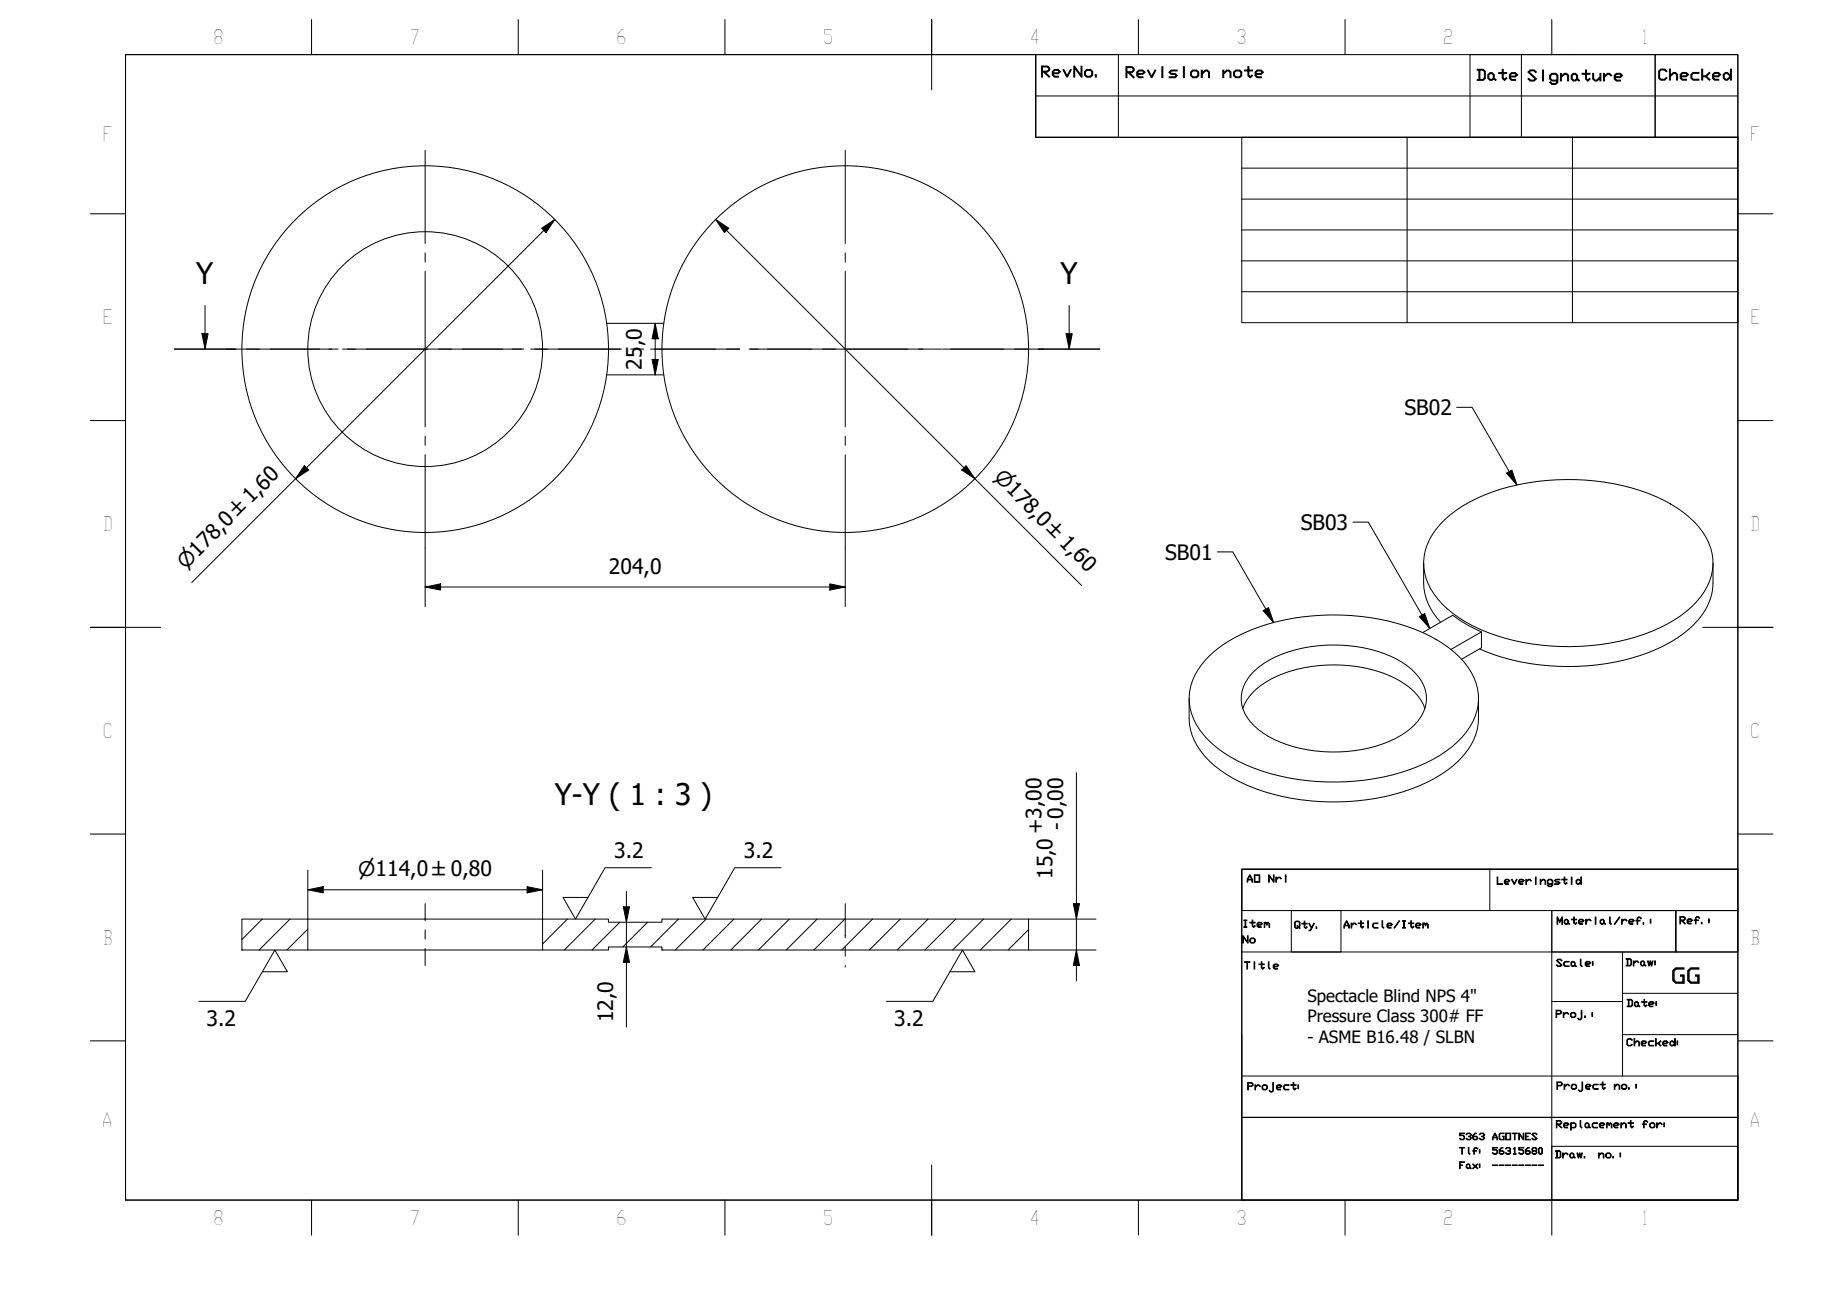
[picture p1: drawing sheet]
<svg xmlns="http://www.w3.org/2000/svg" width="297mm" height="210mm" viewBox="0 0 297 210" stroke-linecap="round" stroke-linejoin="round" font-family="sans-serif">
<!-- layer: Hatch (ISO) -->
<g fill="none" stroke="#000" stroke-width=".16">
<path d="M42.5 148.7l-3.3 3.4M47 148.7l-5 5M49.8 150.4l-3.4 3.3M91.9 148.7l-4.1 4.1M96.4 148.7l-5.1 5M100.3 149.2l-4.5 4.5M104.8 149.2l-4 4.1M109.8 148.7l-4.5 4.6M114.3 148.7l-5 5M118.8 148.7l-5 5M123.3 148.7l-5 5M127.8 148.7l-5 5"/>
<path d="M132.3 148.7l-5 5M136.8 148.7l-5 5M141.2 148.7l-5 5M145.7 148.7l-5 5M150.2 148.7l-5 5M154.7 148.7l-5 5M159.2 148.7l-5 5M163.7 148.7l-5 5M166.5 150.4l-3.3 3.3"/>
</g>
<!-- layer: Visible (ISO) -->
<g fill="none" stroke="#000" stroke-width=".16">
<path d="M98.2 52.3h9.3M98.2 60.7h9.3M230.5 91.1a13.1 13.1 0 0 0 .7 6.5 10.9 10.9 0 0 0 2 3.1M233.9 84a27.1 27.1 0 0 1 14.9-6.1 36.8 36.8 0 0 1 20.5 3 15.4 15.4 0 0 1 7.3 6.9 8.6 8.6 0 0 1-2 9.6 22.8 22.8 0 0 1-11.2 6.1 37.7 37.7 0 0 1-24.9-2.2 15.4 15.4 0 0 1-7.3-6.8 8.6 8.6 0 0 1 2-9.7zM277.3 91.1a12.9 12.9 0 0 1-.8 6.8 16 16 0 0 1-8.4 7.2 37.8 37.8 0 0 1-28.6-.1M192.5 113a12.7 12.7 0 0 0 .8 6.8 16.3 16.3 0 0 0 8.7 7.4 37.6 37.6 0 0 0 29-.6 15.7 15.7 0 0 0 7.5-6.8 8.1 8.1 0 0 0 .8-3.5v-3.3M196 106a27.3 27.3 0 0 1 14.9-6.2 36.2 36.2 0 0 1 21.6 3.7 13.7 13.7 0 0 1 6.4 7.1 8.8 8.8 0 0 1-2.3 8.7 22.9 22.9 0 0 1-11.2 6.1 37.7 37.7 0 0 1-24.9-2.2 15.4 15.4 0 0 1-7.3-6.8 8.6 8.6 0 0 1 2-9.7zM201.2 114.7a9 9 0 0 1 4.7-4.9 23.7 23.7 0 0 1 20 0 9.1 9.1 0 0 1 4.8 4.9M203.2 108.5a18.2 18.2 0 0 1 11.3-4.1 21.2 21.2 0 0 1 13.3 3.3 6.5 6.5 0 0 1 3 6.2 7.8 7.8 0 0 1-4.1 5.1 23.4 23.4 0 0 1-21.4 .2 7.8 7.8 0 0 1-4.4-5.9 6 6 0 0 1 2.3-4.8zM234.9 105.1l4.9-2.8v2.5l-3.2 1.9M239.8 102.3l-2-1-2.6-1.7-4.9 2.8M39.2 148.7h10.6v5h-10.6z"/>
<path d="M49.8 153.7h38M49.8 148.7h38M87.8 148.7h10.7v.5h8.7v-.5h59.3v5h-59.3v-.4h-8.7v.4h-10.7z"/>
<circle cx="68.8" cy="56.5" r="29.7"/>
<circle cx="68.8" cy="56.5" r="19"/>
<circle cx="136.8" cy="56.5" r="29.7"/>
</g>
<!-- layer: Section Line (ISO) -->
<g fill="none" stroke="#000" stroke-width=".16">
<path d="M28.2 56.5h10M32.7 54h1l-.5 2.5zM33.2 49.4v7.1M39.9 56.5h2.1M43.8 56.5h9.9M55.5 56.5h2.1M59.3 56.5h9.9M71 56.5h2.1M74.8 56.5h10M86.5 56.5h2.1M90.4 56.5h9.9M102.1 56.5h2.1"/>
<path d="M105.9 56.5h10M117.6 56.5h2.1M121.5 56.5h9.9M133.2 56.5h2.1M137 56.5h9.9M148.7 56.5h2.1M152.6 56.5h9.9M164.2 56.5h2.1M168.1 56.5h9.9M172.6 54h1l-.5 2.5zM173.1 49.4v7.1"/>
</g>
<path d="M32.7 54h1l-.5 2.5zM172.6 54h1l-.5 2.5z" fill="#000"/>
<!-- layer: BOXES -->
<g fill="none" stroke="#000" stroke-width=".16">
<path d="M167.7 8.8v6.7h113.6M167.7 15.5v6.7h113.6M167.7 8.8h13.3v13.4h-13.3zM238 8.8h29.9v13.4h-29.9zM246.3 8.8v13.4M267.9 8.8h13.4v13.4h-13.4zM201 140.7h80.3h-80.3v6.7h80.3v-6.7v53.5h-80.3zM201 154.1h80.3M209 147.4h8.1v6.7h-8.1zM241.2 140.7v6.7M251.2 147.4h20.1v6.7v-6.7h10v6.7h-30.1zM251.2 147.4v46.8v-8.7h30.1v8.7"/>
<path d="M262.6 154.1v8h-11.4M201 174.1h80.3v6.7h-80.3v13.4M201 167.4v13.4h80.3v13.4M262.6 162.1v12M262.6 160.8h18.7M262.6 167.4h18.7M201 194.2h80.3"/>
</g>
<!-- layer: BORDER -->
<g fill="none" stroke="#000" stroke-width=".16">
<path d="M20.3 8.8h261v185.4h-261zM50.4 3.2v5.6M83.9 3.2v5.6M117.3 3.2v5.6M150.8 3.1v11.4M184.3 3.2v5.6M217.7 3.2v5.6M251.2 3.2v5.6M14.6 34.6h5.7M281.3 34.6h5.7M14.6 68.1h5.7M281.3 68.1h5.7"/>
<path d="M14.6 101.5h11.4M275.6 101.5h11.4M14.6 135h5.7M281.3 135h5.7M14.6 168.4h5.7M281.3 168.4h5.7M50.4 194.2v5.7M83.9 194.2v5.7M117.3 194.2v5.7M150.8 188.5v11.4M184.3 194.2v5.7M217.7 194.2v5.7"/>
<path d="M251.2 194.2v5.7"/>
</g>
<!-- layer: 0 -->
<path d="M20.3 8.8h147.4v13.4h113.6v118.5h-80.3v53.5h-180.7zM201 22.2h80.3v30h-80.3zM201 27.2h80.3M201 32.2h80.3M201 37.2h80.3M227.8 22.2v30M254.5 22.2v30M201 42.2h80.3M201 47.2h80.3" fill="none" stroke="#000" stroke-width=".16"/>
<!-- layer: Center Mark (ISO) -->
<g fill="none" stroke="#000" stroke-width=".16">
<path d="M68.8 24.3v15.1M136.8 24.3v15.1M36.7 56.5h15M53.2 56.5h1.5M56.2 56.5h25.2M68.8 40.9v1.5M68.8 43.9v25.2M82.9 56.5h1.5M85.9 56.5h14.7M105.3 56.5h14.4M121.2 56.5h1.5M124.2 56.5h25.2"/>
<path d="M136.8 40.9v1.5M136.8 43.9v25.2M150.9 56.5h1.5M153.9 56.5h15.1M68.8 70.6v1.5M68.8 73.6v15.1M136.8 70.6v1.5M136.8 73.6v15.1"/>
</g>
<!-- layer: Dimension (ISO) -->
<g fill="none" stroke="#000" stroke-width=".16">
<path d="M87.7 36.9l2.1-1.4-1.4 2.1zM89.8 35.5l-58.8 58.8M115.8 35.5l2.2 1.4-.7 .7zM115.8 35.5l59.3 59.3M105.6 58.2h1l-.5 2.5zM106.1 52.3l.5 2.5h-1zM106.1 52.3v8.4M49.3 75.4l.7 .7-2.2 1.4zM156.4 75.4l1.4 2.1-2.1-1.4zM68.8 95l2.5-.5v1zM68.8 95h68M68.8 88.7v9.5"/>
<path d="M134.3 94.5l2.5 .5-2.5 .5zM136.8 88.7v9.5M174.2 125v33.7M49.8 144l2.5-.5v1zM49.8 144h38M49.8 140.8v7.9M85.3 143.5l2.5 .5-2.5 .5zM87.8 140.8v7.9M100.9 146.8h1l-.5 2.4zM101.4 153.3l.5 2.4h-1zM101.4 144.2v22M166.5 148.7h10.9"/>
<path d="M166.5 153.7h10.9M173.7 146.2h1l-.5 2.5zM174.2 153.7l.5 2.5h-1z"/>
</g>
<g fill="#000">
<path d="M87.7 36.9l2.1-1.4-1.4 2.1zM115.8 35.5l2.2 1.4-.7 .7zM105.6 58.2h1l-.5 2.5zM106.1 52.3l.5 2.5h-1zM49.3 75.4l.7 .7-2.2 1.4zM156.4 75.4l1.4 2.1-2.1-1.4zM68.8 95l2.5-.5v1zM134.3 94.5l2.5 .5-2.5 .5zM49.8 144l2.5-.5v1zM85.3 143.5l2.5 .5-2.5 .5zM100.9 146.8h1l-.5 2.4zM101.4 153.3l.5 2.4h-1z"/>
<path d="M173.7 146.2h1l-.5 2.5zM174.2 153.7l.5 2.5h-1z"/>
</g>
<!-- layer: Centerline (ISO) -->
<path d="M68.8 146.2v2.8M68.8 150.5v1.5M68.8 153.5v2.7M136.8 146.2v5.6M136.8 153.3v1.5M136.8 156.3v.2" fill="none" stroke="#000" stroke-width=".16"/>
<!-- layer: Symbol (ISO) -->
<path d="M235.8 65.9h2.5l7.3 12.6M243.9 76.6l.8-.5 .9 2.4zM197.1 89.3h2.5l6.6 11.4M204.5 98.8l.8-.5 .9 2.4zM219 84.5h2.5l9.9 17.2M229.8 99.8l.8-.5 .8 2.4zM42.5 157.3h4l-2-3.5-4.8 8.3h-7.5M105.5 140.4h-7.6l-4.7 8.3-2.1-3.5h4.1M126.4 140.4h-7.5l-4.8 8.3-2-3.5h4.1M153.8 157.3h4l-2-3.5-4.8 8.3h-7.5" fill="none" stroke="#000" stroke-width=".16"/>
<path d="M243.9 76.6l.8-.5 .9 2.4zM204.5 98.8l.8-.5 .9 2.4zM229.8 99.8l.8-.5 .8 2.4z" fill="#000"/>
<g font-size="4.8">
<text x="31.8" y="45.9">Y</text>
<text x="171.7" y="45.9">Y</text>
<text x="89.8" y="130.2">Y-Y ( 1 : 3 )</text>
</g>
<g font-size="3.4">
<text x="103.9" y="59.8" transform="rotate(-90 103.9 59.8)">25</text>
<text x="103.9" y="56.1" transform="rotate(-90 103.9 56.1)">,0</text>
<text x="227.3" y="67.2">SB02</text>
<text x="210.5" y="85.7">SB03</text>
<text x="98.6" y="92.9">204,0</text>
<text x="188.6" y="90.6">SB01</text>
<text x="168.7" y="135" transform="rotate(-90 168.7 135)">+3,00</text>
<text x="172.2" y="134.4" transform="rotate(-90 172.2 134.4)">- 0,00</text>
<text x="99.4" y="138.9">3.2</text>
<text x="120.4" y="138.9">3.2</text>
<text x="170.4" y="142.3" transform="rotate(-90 170.4 142.3)">15,0</text>
<text x="270.5" y="159.1">GG</text>
<text x="33.5" y="166.1">3.2</text>
<text x="99.3" y="165.5" transform="rotate(-90 99.3 165.5)">12,0</text>
<text x="144.7" y="166.1">3.2</text>
</g>
<g font-size="3.3">
<text x="160.8" y="77.4" transform="rotate(45 160.8 77.4)">⌀178,0 ±1,60</text>
<text x="30.1" y="92.2" transform="rotate(-45 30.1 92.2)">⌀178,0 ±1,60</text>
<text x="58" y="141.8">⌀114,0 ±0,80</text>
</g>
<g font-size="3.2">
<text x="34.5" y="7.1">8</text>
<text x="66.3" y="7.1">7</text>
<text x="99.7" y="7.1">6</text>
<text x="133.2" y="7.1">5</text>
<text x="166.6" y="7.2">4</text>
<text x="200.1" y="7.1">3</text>
<text x="233.6" y="7.1">2</text>
<text x="265.6" y="7.1">1</text>
<text x="16.6" y="22.9">F</text>
<text x="283.3" y="22.9">F</text>
<text x="16.6" y="52.5">E</text>
<text x="283.3" y="52.5">E</text>
<text x="16.6" y="85.9">D</text>
<text x="283.3" y="85.9">D</text>
<text x="16.6" y="119.4">C</text>
<text x="283.3" y="119.4">C</text>
<text x="16.6" y="152.9">B</text>
<text x="283.3" y="152.9">B</text>
<text x="16.5" y="182.4">A</text>
<text x="283.2" y="182.4">A</text>
<text x="34.5" y="198.2">8</text>
<text x="66.3" y="198.2">7</text>
<text x="99.7" y="198.2">6</text>
<text x="133.2" y="198.2">5</text>
<text x="166.6" y="198.3">4</text>
<text x="200.1" y="198.2">3</text>
<text x="233.6" y="198.2">2</text>
<text x="265.6" y="198.2">1</text>
</g>
<g font-size="2.7">
<text x="211.6" y="162.2">Spectacle Blind NPS 4&quot;</text>
<text x="211.6" y="165.4">Pressure Class 300# FF</text>
<text x="211.6" y="168.7">- ASME B16.48 / SLBN</text>
</g>
<g font-size="2.4">
<text x="168.4" y="12.4">RevNo.</text>
<text x="182" y="12.5">Revision</text>
<text x="197.7" y="12.5">note</text>
<text x="238.9" y="13">Date</text>
<text x="247.1" y="13.1">Signature</text>
<text x="268.3" y="12.9">Checked</text>
</g>
<g font-size="1.6">
<text x="201.7" y="142.8">AO</text>
<text x="205.2" y="142.8">Nri</text>
<text x="242.2" y="143.1">Leveringstid</text>
<text x="251.9" y="149.6">Material/ref.:</text>
<text x="271.8" y="149.5">Ref.:</text>
<text x="201" y="150.1">Item</text>
<text x="201" y="152.6">No</text>
<text x="209.4" y="150.2">Qty.</text>
<text x="217.4" y="150.2">Article/Item</text>
<text x="201.3" y="156.8">Title</text>
<text x="251.8" y="156.4">Scale:</text>
<text x="263.1" y="156.3">Draw:</text>
<text x="251.7" y="164.7">Proj.:</text>
<text x="263.2" y="162.9">Date:</text>
<text x="263.2" y="169.3">Checked:</text>
<text x="201.8" y="176.4">Project:</text>
<text x="251.9" y="176.3">Project</text>
<text x="261.2" y="176.3">no.:</text>
<text x="251.8" y="182.5">Replacement</text>
<text x="265.7" y="182.5">for:</text>
<text x="251.6" y="187.4">Draw.</text>
<text x="258.6" y="187.4">no.:</text>
</g>
<g font-size="1.5">
<text x="236.1" y="184.4">5363 AGOTNES</text>
<text x="236.1" y="186.8">Tlf: 56315680</text>
<text x="236.1" y="189.1">Fax: --------</text>
</g>
</svg>
